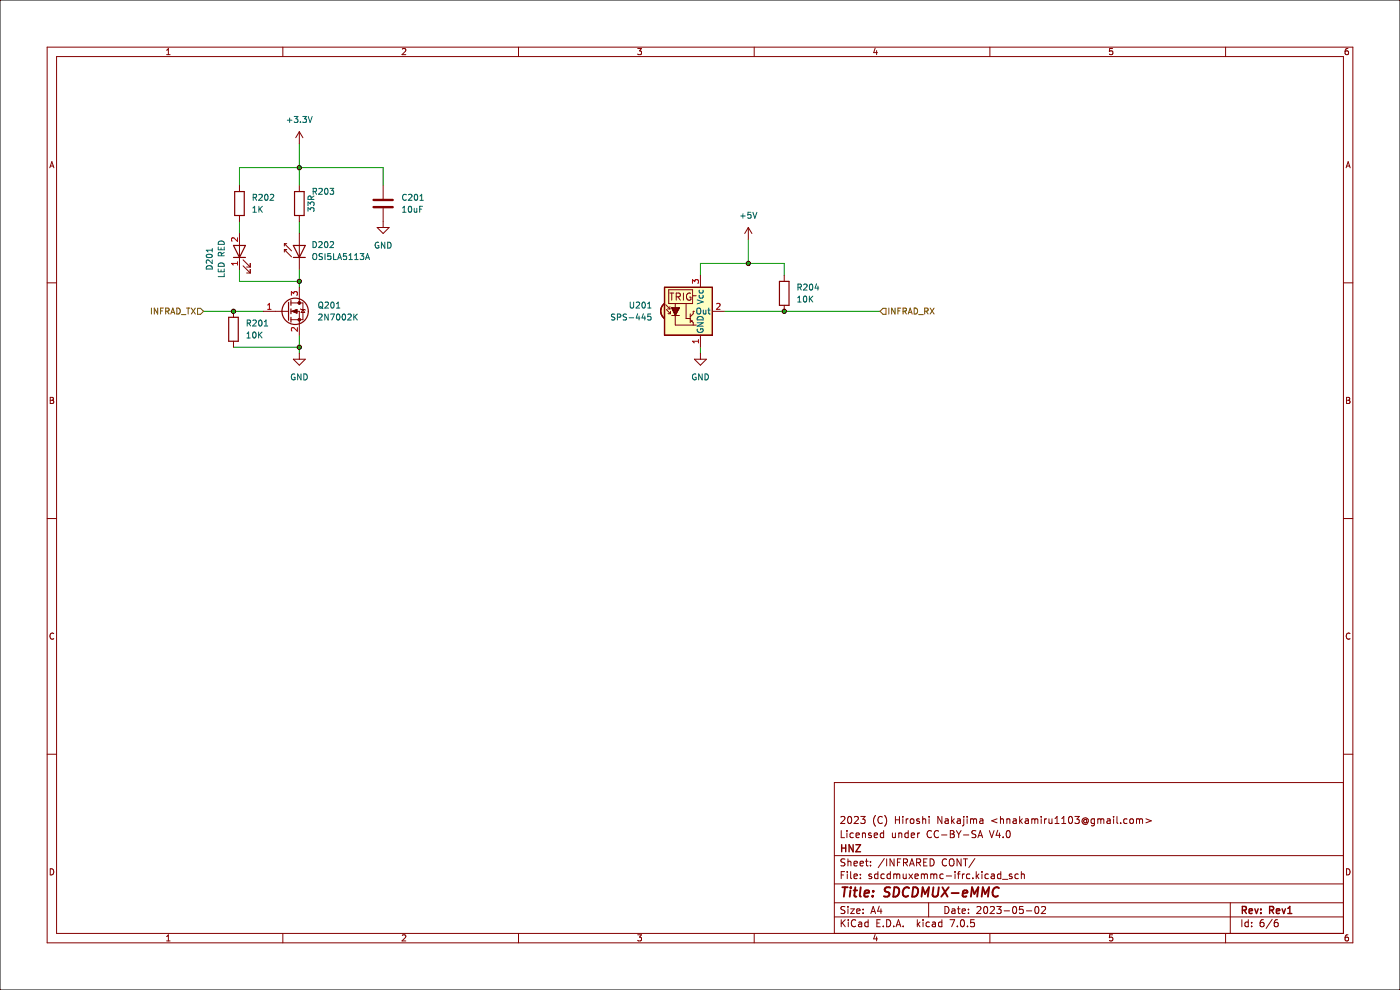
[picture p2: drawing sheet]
(kicad_sch (version 20230121) (generator eeschema)

 (paper "A4")

 (title_block
  (title "SDCDMUX-eMMC")
  (date "2023-05-02")
  (rev "Rev1")
  (company "HNZ")
  (comment 1 "Licensed under CC-BY-SA V4.0")
  (comment 2 "2023 (C) Hiroshi Nakajima <hnakamiru1103@gmail.com>"))

 (lib_symbols
  (symbol "Device:C" (pin_numbers hide) (pin_names (offset 0.254)) (in_bom yes) (on_board yes)
   (property "Reference" "C" (at 0.635 2.54 0) (effects (font (size 1.27 1.27)) (justify left)))
   (property "Value" "C" (at 0.635 -2.54 0) (effects (font (size 1.27 1.27)) (justify left)))
   (property "Footprint" "" (at 0.9652 -3.81 0) (effects (font (size 1.27 1.27)) hide))
   (property "Datasheet" "~" (at 0 0 0) (effects (font (size 1.27 1.27)) hide))
   (symbol "C_0_1"
    (polyline (pts (xy -2.032 -0.762) (xy 2.032 -0.762)) (stroke (width 0.508) (type default)) (fill (type none)))
    (polyline (pts (xy -2.032 0.762) (xy 2.032 0.762)) (stroke (width 0.508) (type default)) (fill (type none))))
   (symbol "C_1_1"
    (pin passive line (at 0 3.81 270) (length 2.794) (name "~" (effects (font (size 1.27 1.27)))) (number "1" (effects (font (size 1.27 1.27)))))
    (pin passive line (at 0 -3.81 90) (length 2.794) (name "~" (effects (font (size 1.27 1.27)))) (number "2" (effects (font (size 1.27 1.27)))))))
  (symbol "Device:LED" (pin_names (offset 1.016) hide) (in_bom yes) (on_board yes)
   (property "Reference" "D" (at 0 2.54 0) (effects (font (size 1.27 1.27))))
   (property "Value" "LED" (at 0 -2.54 0) (effects (font (size 1.27 1.27))))
   (property "Footprint" "" (at 0 0 0) (effects (font (size 1.27 1.27)) hide))
   (property "Datasheet" "~" (at 0 0 0) (effects (font (size 1.27 1.27)) hide))
   (symbol "LED_0_1"
    (polyline (pts (xy -1.27 -1.27) (xy -1.27 1.27)) (stroke (width 0.254) (type default)) (fill (type none)))
    (polyline (pts (xy -1.27 0) (xy 1.27 0)) (stroke (width 0) (type default)) (fill (type none)))
    (polyline (pts (xy 1.27 -1.27) (xy 1.27 1.27) (xy -1.27 0) (xy 1.27 -1.27)) (stroke (width 0.254) (type default)) (fill (type none)))
    (polyline (pts (xy -3.048 -0.762) (xy -4.572 -2.286) (xy -3.81 -2.286) (xy -4.572 -2.286) (xy -4.572 -1.524)) (stroke (width 0) (type default)) (fill (type none)))
    (polyline (pts (xy -1.778 -0.762) (xy -3.302 -2.286) (xy -2.54 -2.286) (xy -3.302 -2.286) (xy -3.302 -1.524)) (stroke (width 0) (type default)) (fill (type none))))
   (symbol "LED_1_1"
    (pin passive line (at -3.81 0 0) (length 2.54) (name "K" (effects (font (size 1.27 1.27)))) (number "1" (effects (font (size 1.27 1.27)))))
    (pin passive line (at 3.81 0 180) (length 2.54) (name "A" (effects (font (size 1.27 1.27)))) (number "2" (effects (font (size 1.27 1.27)))))))
  (symbol "Device:R" (pin_numbers hide) (pin_names (offset 0)) (in_bom yes) (on_board yes)
   (property "Reference" "R" (at 2.032 0 90) (effects (font (size 1.27 1.27))))
   (property "Value" "R" (at 0 0 90) (effects (font (size 1.27 1.27))))
   (property "Footprint" "" (at -1.778 0 90) (effects (font (size 1.27 1.27)) hide))
   (property "Datasheet" "~" (at 0 0 0) (effects (font (size 1.27 1.27)) hide))
   (symbol "R_0_1"
    (rectangle (start -1.016 -2.54) (end 1.016 2.54) (stroke (width 0.254) (type default)) (fill (type none))))
   (symbol "R_1_1"
    (pin passive line (at 0 3.81 270) (length 1.27) (name "~" (effects (font (size 1.27 1.27)))) (number "1" (effects (font (size 1.27 1.27)))))
    (pin passive line (at 0 -3.81 90) (length 1.27) (name "~" (effects (font (size 1.27 1.27)))) (number "2" (effects (font (size 1.27 1.27)))))))
  (symbol "power:+3.3V" (power) (pin_names (offset 0)) (in_bom yes) (on_board yes)
   (property "Reference" "#PWR" (at 0 -3.81 0) (effects (font (size 1.27 1.27)) hide))
   (property "Value" "+3.3V" (at 0 3.556 0) (effects (font (size 1.27 1.27))))
   (property "Footprint" "" (at 0 0 0) (effects (font (size 1.27 1.27)) hide))
   (property "Datasheet" "" (at 0 0 0) (effects (font (size 1.27 1.27)) hide))
   (symbol "+3.3V_0_1"
    (polyline (pts (xy -0.762 1.27) (xy 0 2.54)) (stroke (width 0) (type default)) (fill (type none)))
    (polyline (pts (xy 0 0) (xy 0 2.54)) (stroke (width 0) (type default)) (fill (type none)))
    (polyline (pts (xy 0 2.54) (xy 0.762 1.27)) (stroke (width 0) (type default)) (fill (type none))))
   (symbol "+3.3V_1_1"
    (pin power_in line (at 0 0 90) (length 0) hide (name "+3.3V" (effects (font (size 1.27 1.27)))) (number "1" (effects (font (size 1.27 1.27)))))))
  (symbol "power:+5V" (power) (pin_names (offset 0)) (in_bom yes) (on_board yes)
   (property "Reference" "#PWR" (at 0 -3.81 0) (effects (font (size 1.27 1.27)) hide))
   (property "Value" "+5V" (at 0 3.556 0) (effects (font (size 1.27 1.27))))
   (property "Footprint" "" (at 0 0 0) (effects (font (size 1.27 1.27)) hide))
   (property "Datasheet" "" (at 0 0 0) (effects (font (size 1.27 1.27)) hide))
   (symbol "+5V_0_1"
    (polyline (pts (xy -0.762 1.27) (xy 0 2.54)) (stroke (width 0) (type default)) (fill (type none)))
    (polyline (pts (xy 0 0) (xy 0 2.54)) (stroke (width 0) (type default)) (fill (type none)))
    (polyline (pts (xy 0 2.54) (xy 0.762 1.27)) (stroke (width 0) (type default)) (fill (type none))))
   (symbol "+5V_1_1"
    (pin power_in line (at 0 0 90) (length 0) hide (name "+5V" (effects (font (size 1.27 1.27)))) (number "1" (effects (font (size 1.27 1.27)))))))
  (symbol "power:GND" (power) (pin_numbers hide) (pin_names (offset 0) hide) (in_bom yes) (on_board yes)
   (property "Reference" "#PWR" (at 0 -6.35 0) (effects (font (size 1.27 1.27)) hide))
   (property "Value" "GND" (at 0 -3.81 0) (effects (font (size 1.27 1.27))))
   (property "Footprint" "" (at 0 0 0) (effects (font (size 1.27 1.27)) hide))
   (property "Datasheet" "" (at 0 0 0) (effects (font (size 1.27 1.27)) hide))
   (symbol "GND_0_1"
    (polyline (pts (xy 0 0) (xy 0 -1.27) (xy 1.27 -1.27) (xy 0 -2.54) (xy -1.27 -1.27) (xy 0 -1.27)) (stroke (width 0) (type default)) (fill (type none))))
   (symbol "GND_1_1"
    (pin power_in line (at 0 0 270) (length 0) hide (name "GND" (effects (font (size 1.27 1.27)))) (number "1" (effects (font (size 1.27 1.27)))))))
  (symbol "tbctl:2N7002K" (pin_names hide) (in_bom yes) (on_board yes)
   (property "Reference" "Q" (at 5.08 1.905 0) (effects (font (size 1.27 1.27)) (justify left)))
   (property "Value" "2N7002K" (at 5.08 0 0) (effects (font (size 1.27 1.27)) (justify left)))
   (property "Footprint" "Package_TO_SOT_SMD:SOT-23" (at 5.08 -1.905 0) (effects (font (size 1.27 1.27) italic) (justify left) hide))
   (property "Datasheet" "https://www.diodes.com/assets/Datasheets/ds30896.pdf" (at 0 0 0) (effects (font (size 1.27 1.27)) (justify left) hide))
   (symbol "2N7002K_0_1"
    (polyline (pts (xy 0.254 0) (xy -2.54 0)) (stroke (width 0) (type default)) (fill (type none)))
    (polyline (pts (xy 0.254 1.905) (xy 0.254 -1.905)) (stroke (width 0.254) (type default)) (fill (type none)))
    (polyline (pts (xy 0.762 -1.27) (xy 0.762 -2.286)) (stroke (width 0.254) (type default)) (fill (type none)))
    (polyline (pts (xy 0.762 0.508) (xy 0.762 -0.508)) (stroke (width 0.254) (type default)) (fill (type none)))
    (polyline (pts (xy 0.762 2.286) (xy 0.762 1.27)) (stroke (width 0.254) (type default)) (fill (type none)))
    (polyline (pts (xy 2.54 2.54) (xy 2.54 1.778)) (stroke (width 0) (type default)) (fill (type none)))
    (polyline (pts (xy 2.54 -2.54) (xy 2.54 0) (xy 0.762 0)) (stroke (width 0) (type default)) (fill (type none)))
    (polyline (pts (xy 0.762 -1.778) (xy 3.302 -1.778) (xy 3.302 1.778) (xy 0.762 1.778)) (stroke (width 0) (type default)) (fill (type none)))
    (polyline (pts (xy 1.016 0) (xy 2.032 0.381) (xy 2.032 -0.381) (xy 1.016 0)) (stroke (width 0) (type default)) (fill (type outline)))
    (polyline (pts (xy 2.794 0.508) (xy 2.921 0.381) (xy 3.683 0.381) (xy 3.81 0.254)) (stroke (width 0) (type default)) (fill (type none)))
    (polyline (pts (xy 3.302 0.381) (xy 2.921 -0.254) (xy 3.683 -0.254) (xy 3.302 0.381)) (stroke (width 0) (type default)) (fill (type none)))
    (circle (center 1.651 0) (radius 2.794) (stroke (width 0.254) (type default)) (fill (type none)))
    (circle (center 2.54 -1.778) (radius 0.254) (stroke (width 0) (type default)) (fill (type outline)))
    (circle (center 2.54 1.778) (radius 0.254) (stroke (width 0) (type default)) (fill (type outline))))
   (symbol "2N7002K_1_1"
    (pin input line (at -5.08 0 0) (length 2.54) (name "G" (effects (font (size 1.27 1.27)))) (number "1" (effects (font (size 1.27 1.27)))))
    (pin passive line (at 2.54 -5.08 90) (length 2.54) (name "S" (effects (font (size 1.27 1.27)))) (number "2" (effects (font (size 1.27 1.27)))))
    (pin passive line (at 2.54 5.08 270) (length 2.54) (name "D" (effects (font (size 1.27 1.27)))) (number "3" (effects (font (size 1.27 1.27)))))))
  (symbol "tbctl:OSI5LA5113A" (pin_numbers hide) (pin_names (offset 1.016) hide) (in_bom yes) (on_board yes)
   (property "Reference" "D" (at 0.508 1.778 0) (effects (font (size 1.27 1.27)) (justify left)))
   (property "Value" "OSI5LA5113A" (at -1.016 -2.794 0) (effects (font (size 1.27 1.27))))
   (property "Footprint" "LED_THT:LED_D5.0mm" (at 0 4.445 0) (effects (font (size 1.27 1.27)) hide))
   (property "Datasheet" "" (at 0 -7.62 0) (effects (font (size 1.27 1.27)) hide))
   (symbol "OSI5LA5113A_0_1"
    (polyline (pts (xy -2.54 1.27) (xy -2.54 -1.27)) (stroke (width 0.254) (type default)) (fill (type none)))
    (polyline (pts (xy 0 0) (xy -2.54 0)) (stroke (width 0) (type default)) (fill (type none)))
    (polyline (pts (xy 0.381 3.175) (xy -0.127 3.175)) (stroke (width 0) (type default)) (fill (type none)))
    (polyline (pts (xy -1.143 1.651) (xy 0.381 3.175) (xy 0.381 2.667)) (stroke (width 0) (type default)) (fill (type none)))
    (polyline (pts (xy 0 1.27) (xy -2.54 0) (xy 0 -1.27) (xy 0 1.27)) (stroke (width 0.254) (type default)) (fill (type none)))
    (polyline (pts (xy -2.413 1.651) (xy -0.889 3.175) (xy -0.889 2.667) (xy -0.889 3.175) (xy -1.397 3.175)) (stroke (width 0) (type default)) (fill (type none))))
   (symbol "OSI5LA5113A_1_1"
    (pin passive line (at -5.08 0 0) (length 2.54) (name "K" (effects (font (size 1.27 1.27)))) (number "1" (effects (font (size 1.27 1.27)))))
    (pin passive line (at 2.54 0 180) (length 2.54) (name "A" (effects (font (size 1.27 1.27)))) (number "2" (effects (font (size 1.27 1.27)))))))
  (symbol "tbctl:SPS-445" (pin_names (offset 0.254)) (in_bom yes) (on_board yes)
   (property "Reference" "U" (at -5.08 6.35 0) (effects (font (size 1.27 1.27)) (justify left)))
   (property "Value" "SPS-445" (at -7.62 -6.35 0) (effects (font (size 1.27 1.27)) (justify left)))
   (property "Footprint" "tbctl:SPS445 3pin" (at 0 -10.16 0) (effects (font (size 1.27 1.27)) hide))
   (property "Datasheet" "" (at 16.51 7.62 0) (effects (font (size 1.27 1.27)) hide))
   (symbol "SPS-445_0_0"
    (arc (start -5.08 1.651) (mid -5.8829 0.0688) (end -5.08 -1.524) (stroke (width 0.254) (type default)) (fill (type background)))
    (polyline (pts (xy 0.889 3.302) (xy 1.651 3.302)) (stroke (width 0) (type default)) (fill (type none)))
    (polyline (pts (xy 0.381 -1.778) (xy 1.016 -2.413) (xy 1.016 -2.921)) (stroke (width 0) (type default)) (fill (type none)))
    (polyline (pts (xy 0.381 -1.524) (xy -0.508 -1.524) (xy -0.508 1.651)) (stroke (width 0) (type default)) (fill (type none)))
    (polyline (pts (xy 1.651 -2.921) (xy -2.794 -2.921) (xy -2.794 1.651)) (stroke (width 0) (type default)) (fill (type none)))
    (polyline (pts (xy 0.381 -1.143) (xy 1.016 -0.508) (xy 1.016 0) (xy 1.27 0)) (stroke (width 0) (type default)) (fill (type none)))
    (rectangle (start 0.889 4.572) (end -4.191 1.651) (stroke (width 0) (type default)) (fill (type none)))
    (rectangle (start 5.08 5.08) (end -5.08 -5.08) (stroke (width 0.254) (type default)) (fill (type background)))
    (text "TRIG" (at -1.651 3.048 0) (effects (font (size 1.524 1.524)))))
   (symbol "SPS-445_0_1"
    (polyline (pts (xy -3.937 0.508) (xy -4.826 1.397)) (stroke (width 0) (type default)) (fill (type none)))
    (polyline (pts (xy -3.937 0.508) (xy -4.445 0.508)) (stroke (width 0) (type default)) (fill (type none)))
    (polyline (pts (xy -3.937 0.508) (xy -3.937 1.016)) (stroke (width 0) (type default)) (fill (type none)))
    (polyline (pts (xy -3.81 -0.508) (xy -4.699 0.381)) (stroke (width 0) (type default)) (fill (type none)))
    (polyline (pts (xy -3.81 -0.508) (xy -4.318 -0.508)) (stroke (width 0) (type default)) (fill (type none)))
    (polyline (pts (xy -3.81 -0.508) (xy -3.81 0)) (stroke (width 0) (type default)) (fill (type none)))
    (polyline (pts (xy -3.556 -0.889) (xy -1.905 -0.889)) (stroke (width 0) (type default)) (fill (type none)))
    (polyline (pts (xy 0.381 -0.508) (xy 0.381 -2.413)) (stroke (width 0) (type default)) (fill (type none)))
    (polyline (pts (xy 0.508 -2.159) (xy 0.635 -2.159)) (stroke (width 0) (type default)) (fill (type none)))
    (polyline (pts (xy 0.762 -2.159) (xy 0.635 -2.159)) (stroke (width 0) (type default)) (fill (type none)))
    (polyline (pts (xy 0.762 -2.159) (xy 0.762 -1.905)) (stroke (width 0) (type default)) (fill (type none)))
    (polyline (pts (xy -3.556 0.762) (xy -1.905 0.762) (xy -2.794 -0.889) (xy -3.556 0.762)) (stroke (width 0) (type default)) (fill (type outline))))
   (symbol "SPS-445_1_1"
    (pin power_in line (at 2.54 -7.62 90) (length 2.54) (name "GND" (effects (font (size 1.27 1.27)))) (number "1" (effects (font (size 1.27 1.27)))))
    (pin output line (at 7.62 0 180) (length 2.54) (name "Out" (effects (font (size 1.27 1.27)))) (number "2" (effects (font (size 1.27 1.27)))))
    (pin power_in line (at 2.54 7.62 270) (length 2.54) (name "Vcc" (effects (font (size 1.27 1.27)))) (number "3" (effects (font (size 1.27 1.27))))))))

 (junction (at 63.5 73.66) (diameter 0) (color 0 0 0 0))
 (junction (at 166.37 66.04) (diameter 0) (color 0 0 0 0))
 (junction (at 49.53 66.04) (diameter 0) (color 0 0 0 0))
 (junction (at 63.5 59.69) (diameter 0) (color 0 0 0 0))
 (junction (at 63.5 35.56) (diameter 0) (color 0 0 0 0))
 (junction (at 158.75 55.88) (diameter 0) (color 0 0 0 0))

 (wire (pts (xy 63.5 59.69) (xy 63.5 60.96)) (stroke (width 0) (type default)))
 (wire (pts (xy 49.53 73.66) (xy 63.5 73.66)) (stroke (width 0) (type default)))
 (wire (pts (xy 158.75 50.8) (xy 158.75 55.88)) (stroke (width 0) (type default)))
 (wire (pts (xy 166.37 58.42) (xy 166.37 55.88)) (stroke (width 0) (type default)))
 (wire (pts (xy 158.75 55.88) (xy 148.59 55.88)) (stroke (width 0) (type default)))
 (wire (pts (xy 148.59 73.66) (xy 148.59 74.93)) (stroke (width 0) (type default)))
 (wire (pts (xy 63.5 35.56) (xy 81.28 35.56)) (stroke (width 0) (type default)))
 (wire (pts (xy 148.59 55.88) (xy 148.59 58.42)) (stroke (width 0) (type default)))
 (wire (pts (xy 63.5 39.37) (xy 63.5 35.56)) (stroke (width 0) (type default)))
 (wire (pts (xy 166.37 55.88) (xy 158.75 55.88)) (stroke (width 0) (type default)))
 (wire (pts (xy 63.5 30.48) (xy 63.5 35.56)) (stroke (width 0) (type default)))
 (wire (pts (xy 63.5 71.12) (xy 63.5 73.66)) (stroke (width 0) (type default)))
 (wire (pts (xy 63.5 57.15) (xy 63.5 59.69)) (stroke (width 0) (type default)))
 (wire (pts (xy 63.5 46.99) (xy 63.5 49.53)) (stroke (width 0) (type default)))
 (wire (pts (xy 166.37 66.04) (xy 186.69 66.04)) (stroke (width 0) (type default)))
 (wire (pts (xy 50.8 59.69) (xy 63.5 59.69)) (stroke (width 0) (type default)))
 (wire (pts (xy 63.5 73.66) (xy 63.5 74.93)) (stroke (width 0) (type default)))
 (wire (pts (xy 81.28 35.56) (xy 81.28 39.37)) (stroke (width 0) (type default)))
 (wire (pts (xy 50.8 35.56) (xy 50.8 39.37)) (stroke (width 0) (type default)))
 (wire (pts (xy 153.67 66.04) (xy 166.37 66.04)) (stroke (width 0) (type default)))
 (wire (pts (xy 50.8 46.99) (xy 50.8 49.53)) (stroke (width 0) (type default)))
 (wire (pts (xy 49.53 66.04) (xy 55.88 66.04)) (stroke (width 0) (type default)))
 (wire (pts (xy 50.8 57.15) (xy 50.8 59.69)) (stroke (width 0) (type default)))
 (wire (pts (xy 43.18 66.04) (xy 49.53 66.04)) (stroke (width 0) (type default)))
 (wire (pts (xy 63.5 35.56) (xy 50.8 35.56)) (stroke (width 0) (type default)))

 (hierarchical_label "INFRAD_RX" (shape input) (at 186.69 66.04 0) (fields_autoplaced) (effects (font (size 1.27 1.27)) (justify left)))
 (hierarchical_label "INFRAD_TX" (shape input) (at 43.18 66.04 180) (fields_autoplaced) (effects (font (size 1.27 1.27)) (justify right)))

 (symbol (lib_id "Device:LED") (at 50.8 53.34 90) (unit 1) (in_bom yes) (on_board yes) (dnp no) (fields_autoplaced)
  (property "Reference" "D201" (at 44.45 54.9275 0) (effects (font (size 1.27 1.27))))
  (property "Value" "LED RED" (at 46.99 54.9275 0) (effects (font (size 1.27 1.27))))
  (property "Footprint" "tbctl:LED_0603_1608Metric_Pad1.05x0.95mm_HandSolder" (at 50.8 53.34 0) (effects (font (size 1.27 1.27)) hide))
  (property "Datasheet" "~" (at 50.8 53.34 0) (effects (font (size 1.27 1.27)) hide)) (pin "1") (pin "2"))

 (symbol (lib_id "Device:R") (at 166.37 62.23 0) (unit 1) (in_bom yes) (on_board yes) (dnp no) (fields_autoplaced)
  (property "Reference" "R204" (at 168.91 60.9599 0) (effects (font (size 1.27 1.27)) (justify left)))
  (property "Value" "10K" (at 168.91 63.4999 0) (effects (font (size 1.27 1.27)) (justify left)))
  (property "Footprint" "tbctl:R_0805_2012Metric_Pad1.20x1.40mm_HandSolder" (at 164.592 62.23 90) (effects (font (size 1.27 1.27)) hide))
  (property "Datasheet" "~" (at 166.37 62.23 0) (effects (font (size 1.27 1.27)) hide)) (pin "1") (pin "2"))

 (symbol (lib_id "power:+5V") (at 158.75 50.8 0) (unit 1) (in_bom yes) (on_board yes) (dnp no) (fields_autoplaced)
  (property "Reference" "#PWR0205" (at 158.75 54.61 0) (effects (font (size 1.27 1.27)) hide))
  (property "Value" "+5V" (at 158.75 45.72 0) (effects (font (size 1.27 1.27))))
  (property "Footprint" "" (at 158.75 50.8 0) (effects (font (size 1.27 1.27)) hide))
  (property "Datasheet" "" (at 158.75 50.8 0) (effects (font (size 1.27 1.27)) hide)) (pin "1"))

 (symbol (lib_id "power:GND") (at 81.28 46.99 0) (unit 1) (in_bom yes) (on_board yes) (dnp no) (fields_autoplaced)
  (property "Reference" "#PWR0203" (at 81.28 53.34 0) (effects (font (size 1.27 1.27)) hide))
  (property "Value" "GND" (at 81.28 52.07 0) (effects (font (size 1.27 1.27))))
  (property "Footprint" "" (at 81.28 46.99 0) (effects (font (size 1.27 1.27)) hide))
  (property "Datasheet" "" (at 81.28 46.99 0) (effects (font (size 1.27 1.27)) hide)) (pin "1"))

 (symbol (lib_id "Device:R") (at 49.53 69.85 0) (unit 1) (in_bom yes) (on_board yes) (dnp no) (fields_autoplaced)
  (property "Reference" "R201" (at 52.07 68.5799 0) (effects (font (size 1.27 1.27)) (justify left)))
  (property "Value" "10K" (at 52.07 71.1199 0) (effects (font (size 1.27 1.27)) (justify left)))
  (property "Footprint" "tbctl:R_0805_2012Metric_Pad1.20x1.40mm_HandSolder" (at 47.752 69.85 90) (effects (font (size 1.27 1.27)) hide))
  (property "Datasheet" "~" (at 49.53 69.85 0) (effects (font (size 1.27 1.27)) hide)) (pin "1") (pin "2"))

 (symbol (lib_id "power:+3.3V") (at 63.5 30.48 0) (unit 1) (in_bom yes) (on_board yes) (dnp no) (fields_autoplaced)
  (property "Reference" "#PWR0201" (at 63.5 34.29 0) (effects (font (size 1.27 1.27)) hide))
  (property "Value" "+3.3V" (at 63.5 25.4 0) (effects (font (size 1.27 1.27))))
  (property "Footprint" "" (at 63.5 30.48 0) (effects (font (size 1.27 1.27)) hide))
  (property "Datasheet" "" (at 63.5 30.48 0) (effects (font (size 1.27 1.27)) hide)) (pin "1"))

 (symbol (lib_id "tbctl:OSI5LA5113A") (at 63.5 52.07 90) (unit 1) (in_bom yes) (on_board yes) (dnp no) (fields_autoplaced)
  (property "Reference" "D202" (at 66.04 51.9429 90) (effects (font (size 1.27 1.27)) (justify right)))
  (property "Value" "OSI5LA5113A" (at 66.04 54.4829 90) (effects (font (size 1.27 1.27)) (justify right)))
  (property "Footprint" "LED_THT:LED_D5.0mm" (at 59.055 52.07 0) (effects (font (size 1.27 1.27)) hide))
  (property "Datasheet" "" (at 71.12 52.07 0) (effects (font (size 1.27 1.27)) hide)) (pin "1") (pin "2"))

 (symbol (lib_id "power:GND") (at 63.5 74.93 0) (unit 1) (in_bom yes) (on_board yes) (dnp no) (fields_autoplaced)
  (property "Reference" "#PWR0202" (at 63.5 81.28 0) (effects (font (size 1.27 1.27)) hide))
  (property "Value" "GND" (at 63.5 80.01 0) (effects (font (size 1.27 1.27))))
  (property "Footprint" "" (at 63.5 74.93 0) (effects (font (size 1.27 1.27)) hide))
  (property "Datasheet" "" (at 63.5 74.93 0) (effects (font (size 1.27 1.27)) hide)) (pin "1"))

 (symbol (lib_id "power:GND") (at 148.59 74.93 0) (unit 1) (in_bom yes) (on_board yes) (dnp no) (fields_autoplaced)
  (property "Reference" "#PWR0204" (at 148.59 81.28 0) (effects (font (size 1.27 1.27)) hide))
  (property "Value" "GND" (at 148.59 80.01 0) (effects (font (size 1.27 1.27))))
  (property "Footprint" "" (at 148.59 74.93 0) (effects (font (size 1.27 1.27)) hide))
  (property "Datasheet" "" (at 148.59 74.93 0) (effects (font (size 1.27 1.27)) hide)) (pin "1"))

 (symbol (lib_id "Device:R") (at 50.8 43.18 0) (unit 1) (in_bom yes) (on_board yes) (dnp no) (fields_autoplaced)
  (property "Reference" "R202" (at 53.34 41.9099 0) (effects (font (size 1.27 1.27)) (justify left)))
  (property "Value" "1K" (at 53.34 44.4499 0) (effects (font (size 1.27 1.27)) (justify left)))
  (property "Footprint" "tbctl:R_0805_2012Metric_Pad1.20x1.40mm_HandSolder" (at 49.022 43.18 90) (effects (font (size 1.27 1.27)) hide))
  (property "Datasheet" "~" (at 50.8 43.18 0) (effects (font (size 1.27 1.27)) hide)) (pin "1") (pin "2"))

 (symbol (lib_id "tbctl:SPS-445") (at 146.05 66.04 0) (unit 1) (in_bom yes) (on_board yes) (dnp no) (fields_autoplaced)
  (property "Reference" "U201" (at 138.43 64.7699 0) (effects (font (size 1.27 1.27)) (justify right)))
  (property "Value" "SPS-445" (at 138.43 67.3099 0) (effects (font (size 1.27 1.27)) (justify right)))
  (property "Footprint" "tbctl:SPS445 3pin" (at 146.05 76.2 0) (effects (font (size 1.27 1.27)) hide))
  (property "Datasheet" "" (at 162.56 58.42 0) (effects (font (size 1.27 1.27)) hide)) (pin "1") (pin "2") (pin "3"))

 (symbol (lib_id "Device:C") (at 81.28 43.18 0) (unit 1) (in_bom yes) (on_board yes) (dnp no) (fields_autoplaced)
  (property "Reference" "C201" (at 85.09 41.91 0) (effects (font (size 1.27 1.27)) (justify left)))
  (property "Value" "10uF" (at 85.09 44.45 0) (effects (font (size 1.27 1.27)) (justify left)))
  (property "Footprint" "Capacitor_SMD:C_0805_2012Metric_Pad1.18x1.45mm_HandSolder" (at 82.2452 46.99 0) (effects (font (size 1.27 1.27)) hide))
  (property "Datasheet" "~" (at 81.28 43.18 0) (effects (font (size 1.27 1.27)) hide)) (pin "1") (pin "2"))

 (symbol (lib_id "tbctl:2N7002K") (at 60.96 66.04 0) (unit 1) (in_bom yes) (on_board yes) (dnp no) (fields_autoplaced)
  (property "Reference" "Q201" (at 67.31 64.7699 0) (effects (font (size 1.27 1.27)) (justify left)))
  (property "Value" "2N7002K" (at 67.31 67.3099 0) (effects (font (size 1.27 1.27)) (justify left)))
  (property "Footprint" "Package_TO_SOT_SMD:SOT-23" (at 66.04 67.945 0) (effects (font (size 1.27 1.27) italic) (justify left) hide))
  (property "Datasheet" "https://www.diodes.com/assets/Datasheets/ds30896.pdf" (at 60.96 66.04 0) (effects (font (size 1.27 1.27)) (justify left) hide)) (pin "1") (pin "2") (pin "3"))

 (symbol (lib_id "Device:R") (at 63.5 43.18 0) (unit 1) (in_bom yes) (on_board yes) (dnp no)
  (property "Reference" "R203" (at 68.58 40.64 0) (effects (font (size 1.27 1.27))))
  (property "Value" "33R" (at 66.04 43.18 90) (effects (font (size 1.27 1.27))))
  (property "Footprint" "Resistor_SMD:R_0603_1608Metric_Pad0.98x0.95mm_HandSolder" (at 61.722 43.18 90) (effects (font (size 1.27 1.27)) hide))
  (property "Datasheet" "~" (at 63.5 43.18 0) (effects (font (size 1.27 1.27)) hide)) (pin "1") (pin "2")))
